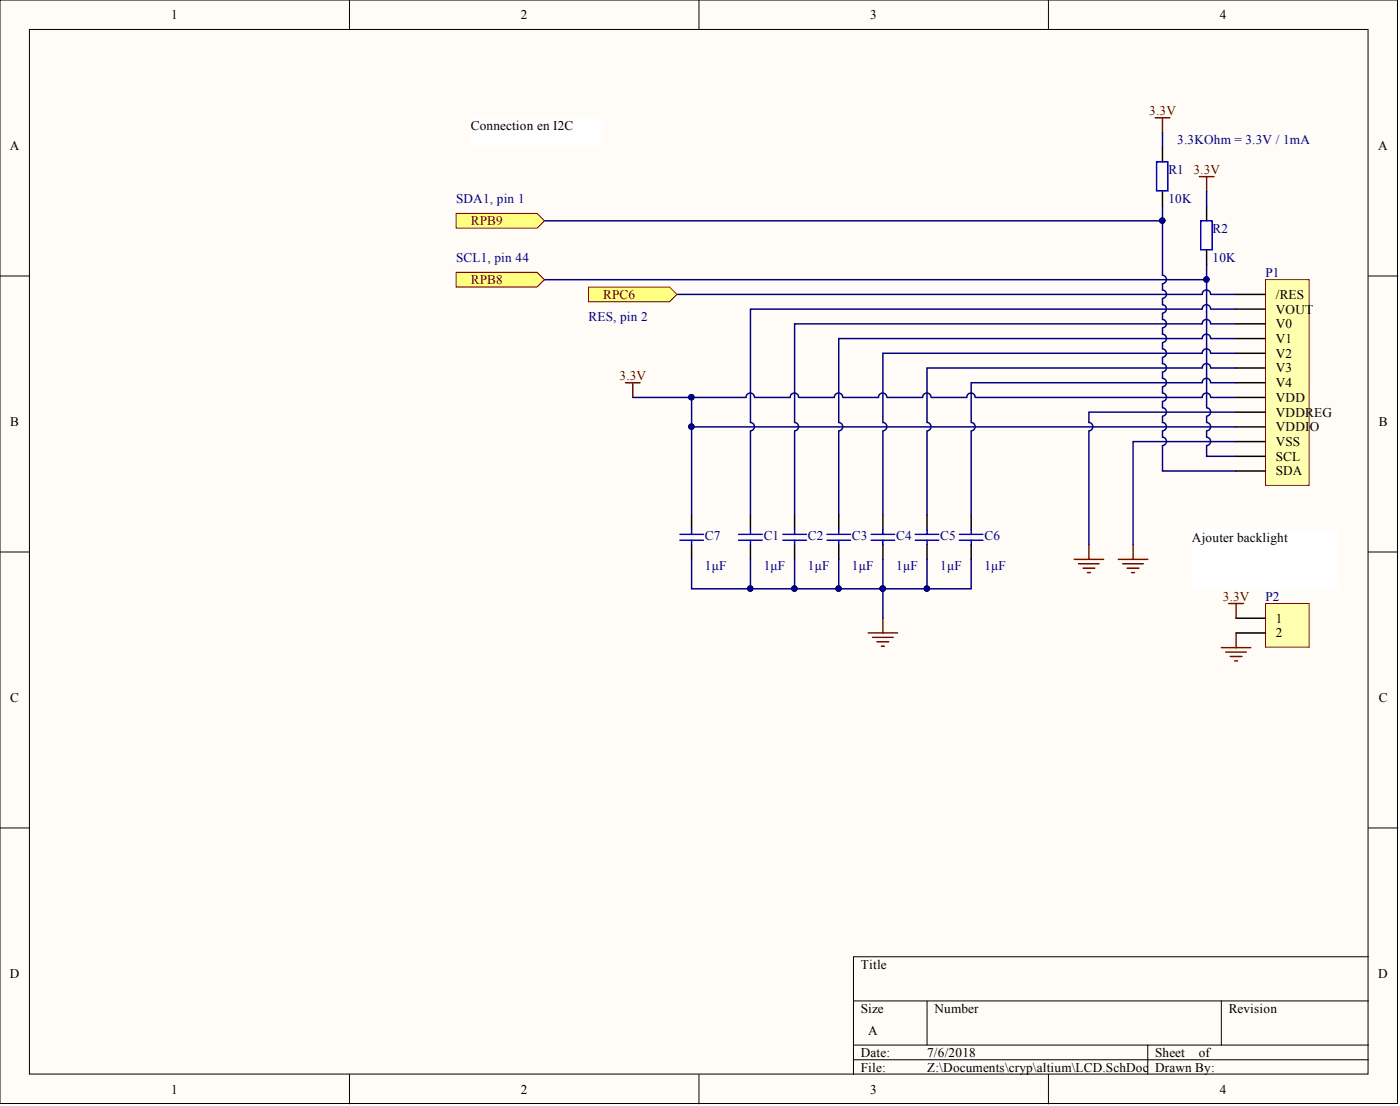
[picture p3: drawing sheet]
<svg xmlns="http://www.w3.org/2000/svg" width="241mm" height="190mm" viewBox="0 0 241 190" stroke-linecap="round" stroke-linejoin="round" font-family="sans-serif">
<g fill="#fffcf8" stroke="#000" stroke-width=".17">
<path d="M0 0h240.9v190.1h-240.9z"/>
<path d="M5.1 5.1h230.7v179.9h-230.7z"/>
</g>
<g fill="none" stroke="#000" stroke-width=".17">
<path d="M60.2 0v5.1M120.5 0v5.1M180.7 0v5.1M0 47.5h5.1M235.9 47.5h5M0 95.1h5.1M235.9 95.1h5M0 142.6h5.1M235.9 142.6h5M147.1 172.4h88.8M159.8 172.4v7.6M210.5 172.4v7.6"/>
<path d="M235.9 164.8h-88.8v20.3M60.2 185.1v5M120.5 185.1v5M147.1 180h88.8M147.1 182.5h88.8M180.7 185.1v5M197.8 180v5.1"/>
</g>
<path d="M218.1 48.2h7.5v35.4h-7.5z" fill="#ffffb0" stroke="#800000" stroke-width=".17"/>
<g fill="none" stroke="#000" stroke-width=".25">
<path d="M200.4 25.4v2.5M200.4 33v2.5M208 35.5v2.5M208 43.1v2.5M213 50.7h5.1M213 53.2h5.1M213 55.8h5.1M213 58.3h5.1M213 60.9h5.1M213 63.4h5.1M213 65.9h5.1M213 68.5h5.1"/>
<path d="M213 71h5.1M213 73.5h5.1M213 76.1h5.1M213 78.6h5.1M119.2 88.7v2.6M119.2 93.8v2.5M129.3 88.7v2.6M129.3 93.8v2.5M137 88.7v2.6M137 93.8v2.5M144.6 88.7v2.6M144.6 93.8v2.5"/>
<path d="M152.2 88.7v2.6M152.2 93.8v2.5M159.8 88.7v2.6M159.8 93.8v2.5M167.4 88.7v2.6M167.4 93.8v2.5M213 81.1h5.1"/>
</g>
<g fill="none" stroke="#800000" stroke-width=".25">
<path d="M199.1 20.3h2.5M200.4 20.3v2.5M206.7 30.4h2.5M208 30.4v2.6M107.8 65.9h2.5M109.1 65.9v2.6M185.1 96.3h5.1M185.9 97.1h3.6M186.7 97.9h2M187.4 98.6h.5M187.7 93.8v2.5M192.8 96.3h5"/>
<path d="M193.5 97.1h3.6M194.3 97.9h2M195 98.6h.5M195.3 93.8v2.5M149.6 109h5.1M150.4 109.8h3.5M151.2 110.5h2M151.9 111.3h.5M152.2 106.5v2.5"/>
</g>
<g fill="none" stroke="#00f" stroke-width=".25">
<path d="M199.3 27.9h2v5h-2zM207 38h1.9v5h-1.9zM117.2 92h4M117.2 93h4M119.2 91.3v.7M119.2 93v.8M127.3 92h4.1M127.3 93h4.1M129.3 91.3v.7M129.3 93v.8M134.9 92h4.1M134.9 93h4.1"/>
<path d="M137 91.3v.7M137 93v.8M142.5 92h4.1M142.5 93h4.1M144.6 91.3v.7M144.6 93v.8M150.1 92h4.1M150.1 93h4.1M152.2 91.3v.7M152.2 93v.8M157.8 92h4M157.8 93h4"/>
<path d="M159.8 91.3v.7M159.8 93v.8M165.4 92h4M165.4 93h4M167.4 91.3v.7M167.4 93v.8"/>
</g>
<g fill="none" stroke="#000080" stroke-width=".25">
<path d="M93.8 38h106.6M200.4 22.8v2.6M208 33v2.5M93.8 48.2h114.2M208 45.6v24.6a.72 .72 0 0 1 .7 .8 .72 .72 0 0 1-.7 .7M208.7 53.2a.72 .72 0 0 0-.8-.7 .72 .72 0 0 0-.7 .7h-77.9v19.6a.72 .72 0 0 1 .7 .7 .72 .72 0 0 1-.7 .7M208.7 55.8a.72 .72 0 0 0-.8-.8 .72 .72 0 0 0-.7 .8h-70.2v17a.72 .72 0 0 1 .6 .7 .72 .72 0 0 1-.6 .7M208.7 58.3a.72 .72 0 0 0-.8-.7 .72 .72 0 0 0-.7 .7h-62.6v14.5a.72 .72 0 0 1 .6 .7 .72 .72 0 0 1-.6 .7M208.7 50.7a.72 .72 0 0 0-.8-.8 .72 .72 0 0 0-.7 .8h-90.5M208.7 53.2h4.3M208.7 55.8h4.3M208.7 58.3h4.3"/>
<path d="M208.7 50.7h4.3M119.2 68.5v20.2M119.2 73.5h93.8M129.3 74.3v14.4M130 68.5a.72 .72 0 0 0-.7-.8 .72 .72 0 0 0-.7 .8h-19.5M137 74.3v14.4M137.6 68.5a.72 .72 0 0 0-.7-.8 .72 .72 0 0 0-.7 .8h-6.1M144.6 74.3v14.4M145.2 68.5a.72 .72 0 0 0-.7-.8 .72 .72 0 0 0-.7 .8h-6.1M152.2 74.3v14.4M152.9 68.5a.72 .72 0 0 0-.8-.8 .72 .72 0 0 0-.7 .8h-6.1M159.8 74.3v14.4"/>
<path d="M160.5 68.5a.72 .72 0 0 0-.8-.8 .72 .72 0 0 0-.7 .8h-6.1M167.4 74.3v14.4M168.1 68.5a.72 .72 0 0 0-.7-.8 .72 .72 0 0 0-.8 .8h-6.1M187.7 74.3v19.5M208 76.8v1.8h5M208 74.3v1a.72 .72 0 0 1 .7 .7 .72 .72 0 0 1-.7 .7M208 71.8v1a.72 .72 0 0 1 .7 .7 .72 .72 0 0 1-.7 .7M208.7 60.8a.72 .72 0 0 0-.8-.7 .72 .72 0 0 0-.7 .8h-55v11.9a.72 .72 0 0 1 .7 .7 .72 .72 0 0 1-.7 .7M208.7 63.4a.72 .72 0 0 0-.8-.8 .72 .72 0 0 0-.7 .8h-47.4v9.4a.72 .72 0 0 1 .7 .7 .72 .72 0 0 1-.7 .7M208.7 65.9a.72 .72 0 0 0-.8-.7 .72 .72 0 0 0-.7 .7h-39.8v6.9a.72 .72 0 0 1 .7 .7 .72 .72 0 0 1-.7 .7M208.7 68.5a.72 .72 0 0 0-.8-.8 .72 .72 0 0 0-.7 .8h-39M208.7 60.9h4.3"/>
<path d="M208.7 63.4h4.3M208.7 65.9h4.3M208.7 68.5h4.3M213 76.1h-17.7v17.7M213 71h-25.3v1.8a.72 .72 0 0 1 .7 .7 .72 .72 0 0 1-.7 .7M119.2 96.3v5.1h10.1M129.3 96.3v5.1h38.1v-5.1M137 96.3v5.1M144.6 96.3v5.1M152.2 96.3v10.2M159.8 96.3v5.1"/>
</g>
<g fill="#000080" stroke="#000080" stroke-width=".17">
<circle cx="119.2" cy="73.5" r=".47"/>
<circle cx="152.1" cy="101.4" r=".47"/>
<circle cx="159.7" cy="101.4" r=".47"/>
<circle cx="144.5" cy="101.4" r=".47"/>
<circle cx="136.9" cy="101.4" r=".47"/>
<circle cx="207.9" cy="48.1" r=".47"/>
<circle cx="200.3" cy="38" r=".47"/>
<circle cx="119.2" cy="68.4" r=".47"/>
<circle cx="129.3" cy="101.4" r=".47"/>
</g>
<path d="M81.2 20.3h22.7v5h-22.7z" fill="#fff" stroke="#fff" stroke-width=".17"/>
<g fill="#ffff80" stroke="#800000" stroke-width=".17">
<path d="M78.6 36.8h14l1.2 1.2-1.2 1.3h-14z" fill-rule="evenodd"/>
<path d="M78.6 46.9h14l1.2 1.3-1.2 1.2h-14z" fill-rule="evenodd"/>
<path d="M101.4 49.4h14l1.3 1.3-1.3 1.3h-14z" fill-rule="evenodd"/>
</g>
<path d="M205.4 91.3h25.3v10h-25.3z" fill="#fff" stroke="#fff" stroke-width=".17"/>
<path d="M218.1 103.9h7.5v7.6h-7.5z" fill="#ffffb0" stroke="#800000" stroke-width=".17"/>
<path d="M213 106.5h5.1M213 109h5.1" fill="none" stroke="#000" stroke-width=".25"/>
<path d="M210.5 111.6h5.1M211.3 112.3h3.5M211.8 103.9h2.5M212 113.1h2.1M212.8 113.8h.5M213 103.9v2.6M213 109v2.6" fill="none" stroke="#800000" stroke-width=".25"/>
<g fill="none" stroke="#000080" stroke-width=".25">
<path d="M200.4 35.5v11.9a.72 .72 0 0 1 .6 .7 .72 .72 0 0 1-.6 .8M200.4 59.1v1a.72 .72 0 0 1 .6 .7 .72 .72 0 0 1-.6 .7M200.4 56.5v1.1a.72 .72 0 0 1 .6 .7 .72 .72 0 0 1-.6 .7M200.4 54v1a.72 .72 0 0 1 .6 .7 .72 .72 0 0 1-.6 .8M200.4 51.5v1a.72 .72 0 0 1 .6 .7 .72 .72 0 0 1-.6 .7M200.4 48.9v1a.72 .72 0 0 1 .6 .8 .72 .72 0 0 1-.6 .7M200.4 76.8v4.3h12.6M200.4 74.3v1a.72 .72 0 0 1 .6 .7 .72 .72 0 0 1-.6 .7M200.4 71.8v1a.72 .72 0 0 1 .6 .7 .72 .72 0 0 1-.6 .7M200.4 69.2v1a.72 .72 0 0 1 .6 .8 .72 .72 0 0 1-.6 .7M200.4 66.7v1a.72 .72 0 0 1 .6 .7 .72 .72 0 0 1-.6 .7M200.4 64.1v1.1a.72 .72 0 0 1 .6 .7 .72 .72 0 0 1-.6 .7"/>
<path d="M200.4 61.6v1a.72 .72 0 0 1 .6 .7 .72 .72 0 0 1-.6 .8"/>
</g>
<circle cx="200.3" cy="38" r=".47" fill="#000080" stroke="#000080" stroke-width=".17"/>
<g font-size="2.3">
<text x="29.5" y="3.3">1</text>
<text x="89.8" y="3.3">2</text>
<text x="150" y="3.3">3</text>
<text x="210.3" y="3.3">4</text>
<text x="81.2" y="22.3">Connection en I2C</text>
<text x="1.7" y="25.8">A</text>
<text x="237.6" y="25.8">A</text>
<text x="219.9" y="51.5">/RES</text>
<text x="219.9" y="54">VOUT</text>
<text x="219.9" y="56.5">V0</text>
<text x="219.9" y="59.1">V1</text>
<text x="219.9" y="61.6">V2</text>
<text x="219.9" y="64.1">V3</text>
<text x="219.9" y="66.7">V4</text>
<text x="219.9" y="69.2">VDD</text>
<text x="219.9" y="71.8">VDDREG</text>
<text x="1.8" y="73.4">B</text>
<text x="219.9" y="74.3">VDDIO</text>
<text x="219.9" y="76.8">VSS</text>
<text x="237.6" y="73.4">B</text>
<text x="219.9" y="79.4">SCL</text>
<text x="219.9" y="81.9">SDA</text>
<text x="205.4" y="93.3">Ajouter backlight</text>
<text x="219.9" y="107.2">1</text>
<text x="219.9" y="109.8">2</text>
<text x="1.8" y="120.9">C</text>
<text x="237.6" y="120.9">C</text>
<text x="148.4" y="166.8">Title</text>
<text x="1.7" y="168.4">D</text>
<text x="237.6" y="168.4">D</text>
<text x="148.4" y="174.4">Size</text>
<text x="149.6" y="178.2">A</text>
<text x="161.1" y="174.4">Number</text>
<text x="211.8" y="174.4">Revision</text>
<text x="148.4" y="182">Date:</text>
<text x="148.4" y="184.6">File:</text>
<text x="159.8" y="182">7/6/2018</text>
<text x="159.8" y="184.6">Z:\Documents\cryp\altium\LCD.SchDoc</text>
<text x="199.1" y="182">Sheet</text>
<text x="199.1" y="184.6">Drawn By:</text>
<text x="206.6" y="182">of</text>
<text x="29.5" y="188.4">1</text>
<text x="89.8" y="188.4">2</text>
<text x="150" y="188.4">3</text>
<text x="210.3" y="188.4">4</text>
</g>
<g font-size="2.3" fill="#800000">
<text x="198.1" y="19.8">3.3V</text>
<text x="205.7" y="29.9">3.3V</text>
<text x="81.2" y="38.8">RPB9</text>
<text x="81.2" y="48.9">RPB8</text>
<text x="104" y="51.5">RPC6</text>
<text x="106.8" y="65.4">3.3V</text>
<text x="210.8" y="103.4">3.3V</text>
</g>
<g font-size="2.3" fill="#000080">
<text x="201.4" y="29.9">R1</text>
<text x="202.9" y="24.9">3.3KOhm = 3.3V / 1mA</text>
<text x="78.6" y="35">SDA1, pin 1</text>
<text x="201.4" y="35">10K</text>
<text x="209" y="40.1">R2</text>
<text x="78.6" y="45.1">SCL1, pin 44</text>
<text x="209" y="45.1">10K</text>
<text x="218.1" y="47.7">P1</text>
<text x="101.4" y="55.3">RES, pin 2</text>
<text x="121.5" y="93">C7</text>
<text x="131.6" y="93">C1</text>
<text x="139.2" y="93">C2</text>
<text x="146.8" y="93">C3</text>
<text x="154.5" y="93">C4</text>
<text x="162.1" y="93">C5</text>
<text x="169.7" y="93">C6</text>
<text x="121.5" y="98.1">1μF</text>
<text x="131.6" y="98.1">1μF</text>
<text x="139.2" y="98.1">1μF</text>
<text x="146.8" y="98.1">1μF</text>
<text x="154.5" y="98.1">1μF</text>
<text x="162.1" y="98.1">1μF</text>
<text x="169.7" y="98.1">1μF</text>
<text x="218.1" y="103.4">P2</text>
</g>
</svg>
